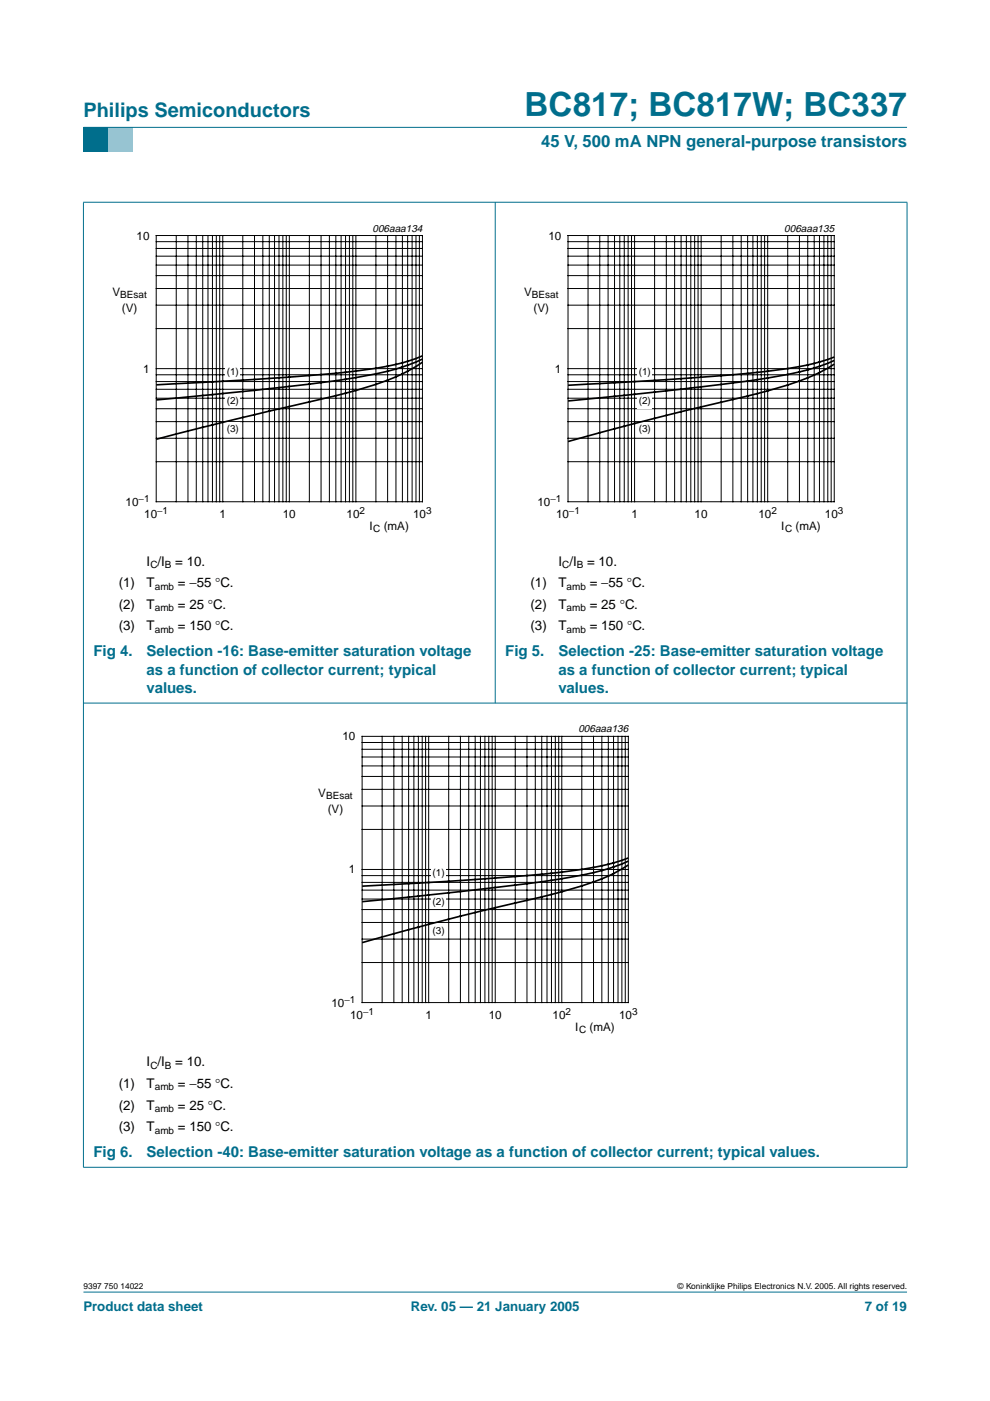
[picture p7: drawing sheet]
<svg xmlns="http://www.w3.org/2000/svg" width="210mm" height="297mm" viewBox="0 0 210 297" stroke-linecap="round" stroke-linejoin="round" font-family="sans-serif">
<path d="M17.7 273.9h174.6z" fill="#006e8c" stroke="#006e8c" stroke-width=".21"/>
<path d="M17.7 27h5.3v5.3h-5.3z" fill-rule="evenodd" fill="#006e8c"/>
<path d="M23 27h5.3v5.3h-5.3z" fill-rule="evenodd" fill="#96c4d6"/>
<g fill="#006e8c" stroke="#006e8c" stroke-width=".21">
<path d="M17.7 27h174.6z"/>
<path d="M17.7 42.9v204.5z"/>
<path d="M105 42.8v106.3z"/>
<path d="M192.3 42.9v204.5z"/>
<path d="M17.6 42.9h174.8z"/>
<path d="M17.6 149.1h174.8z"/>
<path d="M17.6 247.5h174.8z"/>
</g>
<path d="M20.4 47.1h81.9v66.3h-81.9z" fill="none" stroke="#fff" stroke-width=".21"/>
<g fill="none" stroke="#000" stroke-width=".21">
<path d="M33.1 49.9h56.5v56.5h-56.5zM33.1 58.4h56.5M33.1 56.2h56.5M33.1 54.3h56.5M33.1 52.7h56.5M33.1 51.2h56.5M37.4 49.9v56.5M39.9 49.9v56.5M41.6 49.9v56.5M43 49.9v56.5M44.1 49.9v56.5M45 49.9v56.5"/>
<path d="M45.9 49.9v56.5M46.6 49.9v56.5M47.2 49.9v56.5M51.5 49.9v56.5M54 49.9v56.5M55.7 49.9v56.5M57.1 49.9v56.5M58.2 49.9v56.5M59.2 49.9v56.5M60 49.9v56.5M60.7 49.9v56.5M61.3 49.9v56.5"/>
<path d="M65.6 49.9v56.5M68.1 49.9v56.5M69.8 49.9v56.5M71.2 49.9v56.5M72.3 49.9v56.5M73.3 49.9v56.5M74.1 49.9v56.5M74.8 49.9v56.5M75.5 49.9v56.5M79.7 49.9v56.5M82.2 49.9v56.5M83.9 49.9v56.5"/>
<path d="M85.3 49.9v56.5M86.4 49.9v56.5M87.4 49.9v56.5M88.2 49.9v56.5M88.9 49.9v56.5M33.1 79.5h56.5M33.1 78.2h56.5M33.1 69.7h56.5M33.1 64.7h56.5M33.1 61.2h56.5M33.1 97.9h56.5M33.1 92.9h56.5"/>
<path d="M33.1 89.4h56.5M33.1 86.7h56.5M33.1 84.4h56.5M33.1 82.5h56.5M33.1 80.9h56.5"/>
</g>
<g fill="#fff">
<path d="M47.8 77.5h3.1v2.9h-3.1z"/>
<path d="M47.8 83.5h3v2.9h-3z"/>
<path d="M47.8 89.6h3.1v2.9h-3.1z"/>
</g>
<path d="M89.6 75.4l-1.4 .6a68.7 68.7 0 0 1-17 3.1l-17.2 1.4-20.9 1.1M89.6 76.1l-4.3 1.7a130.3 130.3 0 0 1-24 4.1l-28.2 2.9M89.6 76.8l-3.2 1.9a61 61 0 0 1-15.2 5.2l-19.7 4.6-18.4 4.6" fill="none" stroke="#000" stroke-width=".35"/>
<path d="M107.7 47.1h81.9v66.3h-81.9z" fill="none" stroke="#fff" stroke-width=".21"/>
<g fill="none" stroke="#000" stroke-width=".21">
<path d="M120.4 49.9h56.5v56.5h-56.5zM120.4 58.4h56.5M120.4 56.2h56.5M120.4 54.3h56.5M120.4 52.7h56.5M120.4 51.2h56.5M124.7 49.9v56.5M127.2 49.9v56.5M128.9 49.9v56.5M130.3 49.9v56.5M131.4 49.9v56.5M132.4 49.9v56.5"/>
<path d="M133.2 49.9v56.5M133.9 49.9v56.5M134.5 49.9v56.5M138.8 49.9v56.5M141.3 49.9v56.5M143 49.9v56.5M144.4 49.9v56.5M145.5 49.9v56.5M146.5 49.9v56.5M147.3 49.9v56.5M148 49.9v56.5M148.7 49.9v56.5"/>
<path d="M152.9 49.9v56.5M155.4 49.9v56.5M157.1 49.9v56.5M158.5 49.9v56.5M159.6 49.9v56.5M160.6 49.9v56.5M161.4 49.9v56.5M162.1 49.9v56.5M162.8 49.9v56.5M167 49.9v56.5M169.5 49.9v56.5M171.3 49.9v56.5"/>
<path d="M172.6 49.9v56.5M173.7 49.9v56.5M174.7 49.9v56.5M175.5 49.9v56.5M176.2 49.9v56.5M120.4 79.5h56.5M120.4 78.2h56.5M120.4 69.7h56.5M120.4 64.7h56.5M120.4 61.2h56.5M120.4 97.9h56.5M120.4 92.9h56.5"/>
<path d="M120.4 89.4h56.5M120.4 86.7h56.5M120.4 84.4h56.5M120.4 82.5h56.5M120.4 80.9h56.5"/>
</g>
<g fill="#fff">
<path d="M135.1 77.4h3.2v3h-3.2z"/>
<path d="M135.2 83.7h3v2.9h-3z"/>
<path d="M135.1 89.6h3.2v2.9h-3.2z"/>
</g>
<path d="M176.9 75.7a58.5 58.5 0 0 1-16.3 3.3l-19.3 1.5-20.9 1.2M176.9 76.4a57.3 57.3 0 0 1-16.3 4.1l-16.2 2-24 2.5M176.9 77.2l-3.2 1.8a83.3 83.3 0 0 1-18.3 5.7 715.1 715.1 0 0 0-35 8.9" fill="none" stroke="#000" stroke-width=".35"/>
<path d="M64.1 153.3h81.8v66.3h-81.8z" fill="none" stroke="#fff" stroke-width=".21"/>
<g fill="none" stroke="#000" stroke-width=".21">
<path d="M76.8 156.1h56.4v56.5h-56.4zM76.8 158.9h56.4M76.8 157.4h56.4M81 156.1v56.5M83.5 156.1v56.5M85.3 156.1v56.5M86.6 156.1v56.5M87.8 156.1v56.5M88.7 156.1v56.5M89.5 156.1v56.5M90.2 156.1v56.5M90.9 156.1v56.5"/>
<path d="M95.1 156.1v56.5M97.6 156.1v56.5M99.4 156.1v56.5M100.8 156.1v56.5M101.9 156.1v56.5M102.8 156.1v56.5M103.6 156.1v56.5M104.3 156.1v56.5M105 156.1v56.5M109.2 156.1v56.5M111.7 156.1v56.5M113.5 156.1v56.5"/>
<path d="M114.9 156.1v56.5M116 156.1v56.5M116.9 156.1v56.5M117.7 156.1v56.5M118.5 156.1v56.5M119.1 156.1v56.5M123.4 156.1v56.5M125.8 156.1v56.5M127.6 156.1v56.5M129 156.1v56.5M130.1 156.1v56.5M131 156.1v56.5"/>
<path d="M131.9 156.1v56.5M132.6 156.1v56.5M76.8 175.9h56.4M76.8 170.9h56.4M76.8 167.4h56.4M76.8 164.6h56.4M76.8 162.4h56.4M76.8 160.5h56.4M76.8 199.1h56.4M76.8 195.6h56.4M76.8 192.8h56.4M76.8 190.6h56.4"/>
<path d="M76.8 188.7h56.4M76.8 187.1h56.4M76.8 185.6h56.4M76.8 184.3h56.4M76.8 204.1h56.4"/>
</g>
<g fill="#fff">
<path d="M91.4 183.7h3.1v3h-3.1z"/>
<path d="M91.5 189.9h3v2.9h-3z"/>
<path d="M91.4 195.9h3.1v2.9h-3.1z"/>
</g>
<path d="M133.2 181.9a59.9 59.9 0 0 1-16.3 3.3l-19.3 1.5-20.8 1.2M133.2 182.6a56.5 56.5 0 0 1-16.3 4l-19.3 2.4-20.8 2.2M133.2 183.4a36.5 36.5 0 0 1-9.8 4.4l-8.5 2.4a669.7 669.7 0 0 0-38.1 9.7" fill="none" stroke="#000" stroke-width=".35"/>
<text font-size="7.1" fill="#006e8c" x="111.2" y="24.7">BC817; BC817W; BC337</text>
<text font-size="4.2" fill="#006e8c" x="17.7" y="24.9">Philips Semiconductors</text>
<text font-size="3.5" fill="#006e8c" x="114.7" y="31.1">45 V, 500 mA NPN general-purpose transistors</text>
<g font-size="3.2" fill="#006e8c">
<text x="19.8" y="139.2">Fig 4.</text>
<text x="31.1" y="143.1">as a function of collector current; typical</text>
<text x="31.1" y="139.2">Selection -16: Base-emitter saturation voltage</text>
<text x="107.1" y="139.2">Fig 5.</text>
<text x="118.4" y="143.1">as a function of collector current; typical</text>
<text x="118.4" y="139.2">Selection -25: Base-emitter saturation voltage</text>
<text x="31.1" y="146.9">values.</text>
<text x="118.4" y="146.9">values.</text>
<text x="19.8" y="245.4">Fig 6.</text>
<text x="31.1" y="245.4">Selection -40: Base-emitter saturation voltage as a function of collector current; typical values.</text>
</g>
<g font-size="2.8">
<text x="31.1" y="119.9">I /I</text>
<text x="37.2" y="119.9">= 10.</text>
<text x="118.4" y="119.9">I /I</text>
<text x="124.5" y="119.9">= 10.</text>
<text x="25.2" y="124.5">(1)</text>
<text x="31.1" y="124.5">T</text>
<text x="37.7" y="124.5">= −55 °C.</text>
<text x="112.5" y="124.5">(1)</text>
<text x="118.4" y="124.5">T</text>
<text x="125" y="124.5">= −55 °C.</text>
<text x="25.2" y="129.1">(2)</text>
<text x="31.1" y="129.1">T</text>
<text x="37.7" y="129.1">= 25 °C.</text>
<text x="112.5" y="129.1">(2)</text>
<text x="118.4" y="129.1">T</text>
<text x="125" y="129.1">= 25 °C.</text>
<text x="25.2" y="133.7">(3)</text>
<text x="31.1" y="133.7">T</text>
<text x="37.7" y="133.7">= 150 °C.</text>
<text x="112.5" y="133.7">(3)</text>
<text x="118.4" y="133.7">T</text>
<text x="125" y="133.7">= 150 °C.</text>
<text x="31.1" y="226.1">I /I</text>
<text x="37.2" y="226.1">= 10.</text>
<text x="25.2" y="230.7">(1)</text>
<text x="31.1" y="230.7">T</text>
<text x="37.7" y="230.7">= −55 °C.</text>
<text x="25.2" y="235.3">(2)</text>
<text x="25.2" y="239.9">(3)</text>
<text x="31.1" y="235.3">T</text>
<text x="31.1" y="239.9">T</text>
<text x="37.7" y="235.3">= 25 °C.</text>
<text x="37.7" y="239.9">= 150 °C.</text>
</g>
<g font-size="2.8" fill="#006e8c">
<text x="17.7" y="278">Product data sheet</text>
<text x="87.1" y="278">Rev. 05 — 21 January 2005</text>
<text x="183.4" y="278">7 of 19</text>
</g>
<g font-size="2.5">
<text x="29" y="50.8">10</text>
<text x="116.3" y="50.8">10</text>
<text x="23.8" y="62.7">V</text>
<text x="111.1" y="62.7">V</text>
<text x="25.8" y="66.2">(V)</text>
<text x="113.1" y="66.2">(V)</text>
<text x="30.3" y="79">1</text>
<text x="117.7" y="79">1</text>
<text x="26.6" y="107.2">10</text>
<text x="113.9" y="107.2">10</text>
<text x="30.6" y="109.8">10</text>
<text x="46.5" y="109.8">1</text>
<text x="60" y="109.8">10</text>
<text x="73.5" y="109.8">10</text>
<text x="78.3" y="112.3">I</text>
<text x="81.3" y="112.3">(mA)</text>
<text x="87.6" y="109.8">10</text>
<text x="117.9" y="109.8">10</text>
<text x="133.9" y="109.8">1</text>
<text x="147.3" y="109.8">10</text>
<text x="160.8" y="109.8">10</text>
<text x="165.6" y="112.3">I</text>
<text x="168.7" y="112.3">(mA)</text>
<text x="174.9" y="109.8">10</text>
<text x="72.6" y="157">10</text>
<text x="67.5" y="168.9">V</text>
<text x="69.5" y="172.4">(V)</text>
<text x="74" y="185.2">1</text>
<text x="70.3" y="213.4">10</text>
<text x="74.2" y="216">10</text>
<text x="90.2" y="216">1</text>
<text x="103.6" y="216">10</text>
<text x="117.2" y="216">10</text>
<text x="131.3" y="216">10</text>
<text x="122" y="218.5">I</text>
<text x="125" y="218.5">(mA)</text>
</g>
<g font-size="2.2">
<text x="79" y="49.1">006aaa134</text>
<text x="166.3" y="49.1">006aaa135</text>
<text x="122.6" y="155.3">006aaa136</text>
</g>
<g font-size="2.1">
<text x="25.5" y="63.2">BEsat</text>
<text x="112.8" y="63.2">BEsat</text>
<text x="48.1" y="79.6">(1)</text>
<text x="135.4" y="79.5">(1)</text>
<text x="48.1" y="85.6">(2)</text>
<text x="135.4" y="85.8">(2)</text>
<text x="48.1" y="91.6">(3)</text>
<text x="135.4" y="91.7">(3)</text>
<text x="29.4" y="106.5">−1</text>
<text x="116.7" y="106.5">−1</text>
<text x="33.3" y="109">−1</text>
<text x="76.2" y="109">2</text>
<text x="79.1" y="112.8">C</text>
<text x="90.4" y="109">3</text>
<text x="120.6" y="109">−1</text>
<text x="163.6" y="109">2</text>
<text x="166.4" y="112.8">C</text>
<text x="177.7" y="109">3</text>
<text x="31.9" y="120.4">C</text>
<text x="32.8" y="125">amb</text>
<text x="35" y="120.4">B</text>
<text x="119.2" y="120.4">C</text>
<text x="120.1" y="125">amb</text>
<text x="122.3" y="120.4">B</text>
<text x="32.8" y="129.6">amb</text>
<text x="120.1" y="129.6">amb</text>
<text x="32.8" y="134.2">amb</text>
<text x="120.1" y="134.2">amb</text>
<text x="69.1" y="169.4">BEsat</text>
<text x="91.7" y="185.8">(1)</text>
<text x="91.7" y="191.9">(2)</text>
<text x="91.7" y="198">(3)</text>
<text x="73" y="212.7">−1</text>
<text x="77" y="215.2">−1</text>
<text x="119.9" y="215.2">2</text>
<text x="134" y="215.2">3</text>
<text x="122.8" y="219">C</text>
<text x="31.9" y="226.6">C</text>
<text x="35" y="226.6">B</text>
<text x="32.8" y="231.2">amb</text>
<text x="32.8" y="235.8">amb</text>
<text x="32.8" y="240.4">amb</text>
</g>
<g font-size="1.8">
<text x="17.7" y="273.4">9397 750 14022</text>
<text x="143.7" y="273.4">© Koninklijke Philips Electronics N.V. 2005. All rights reserved.</text>
</g>
</svg>
